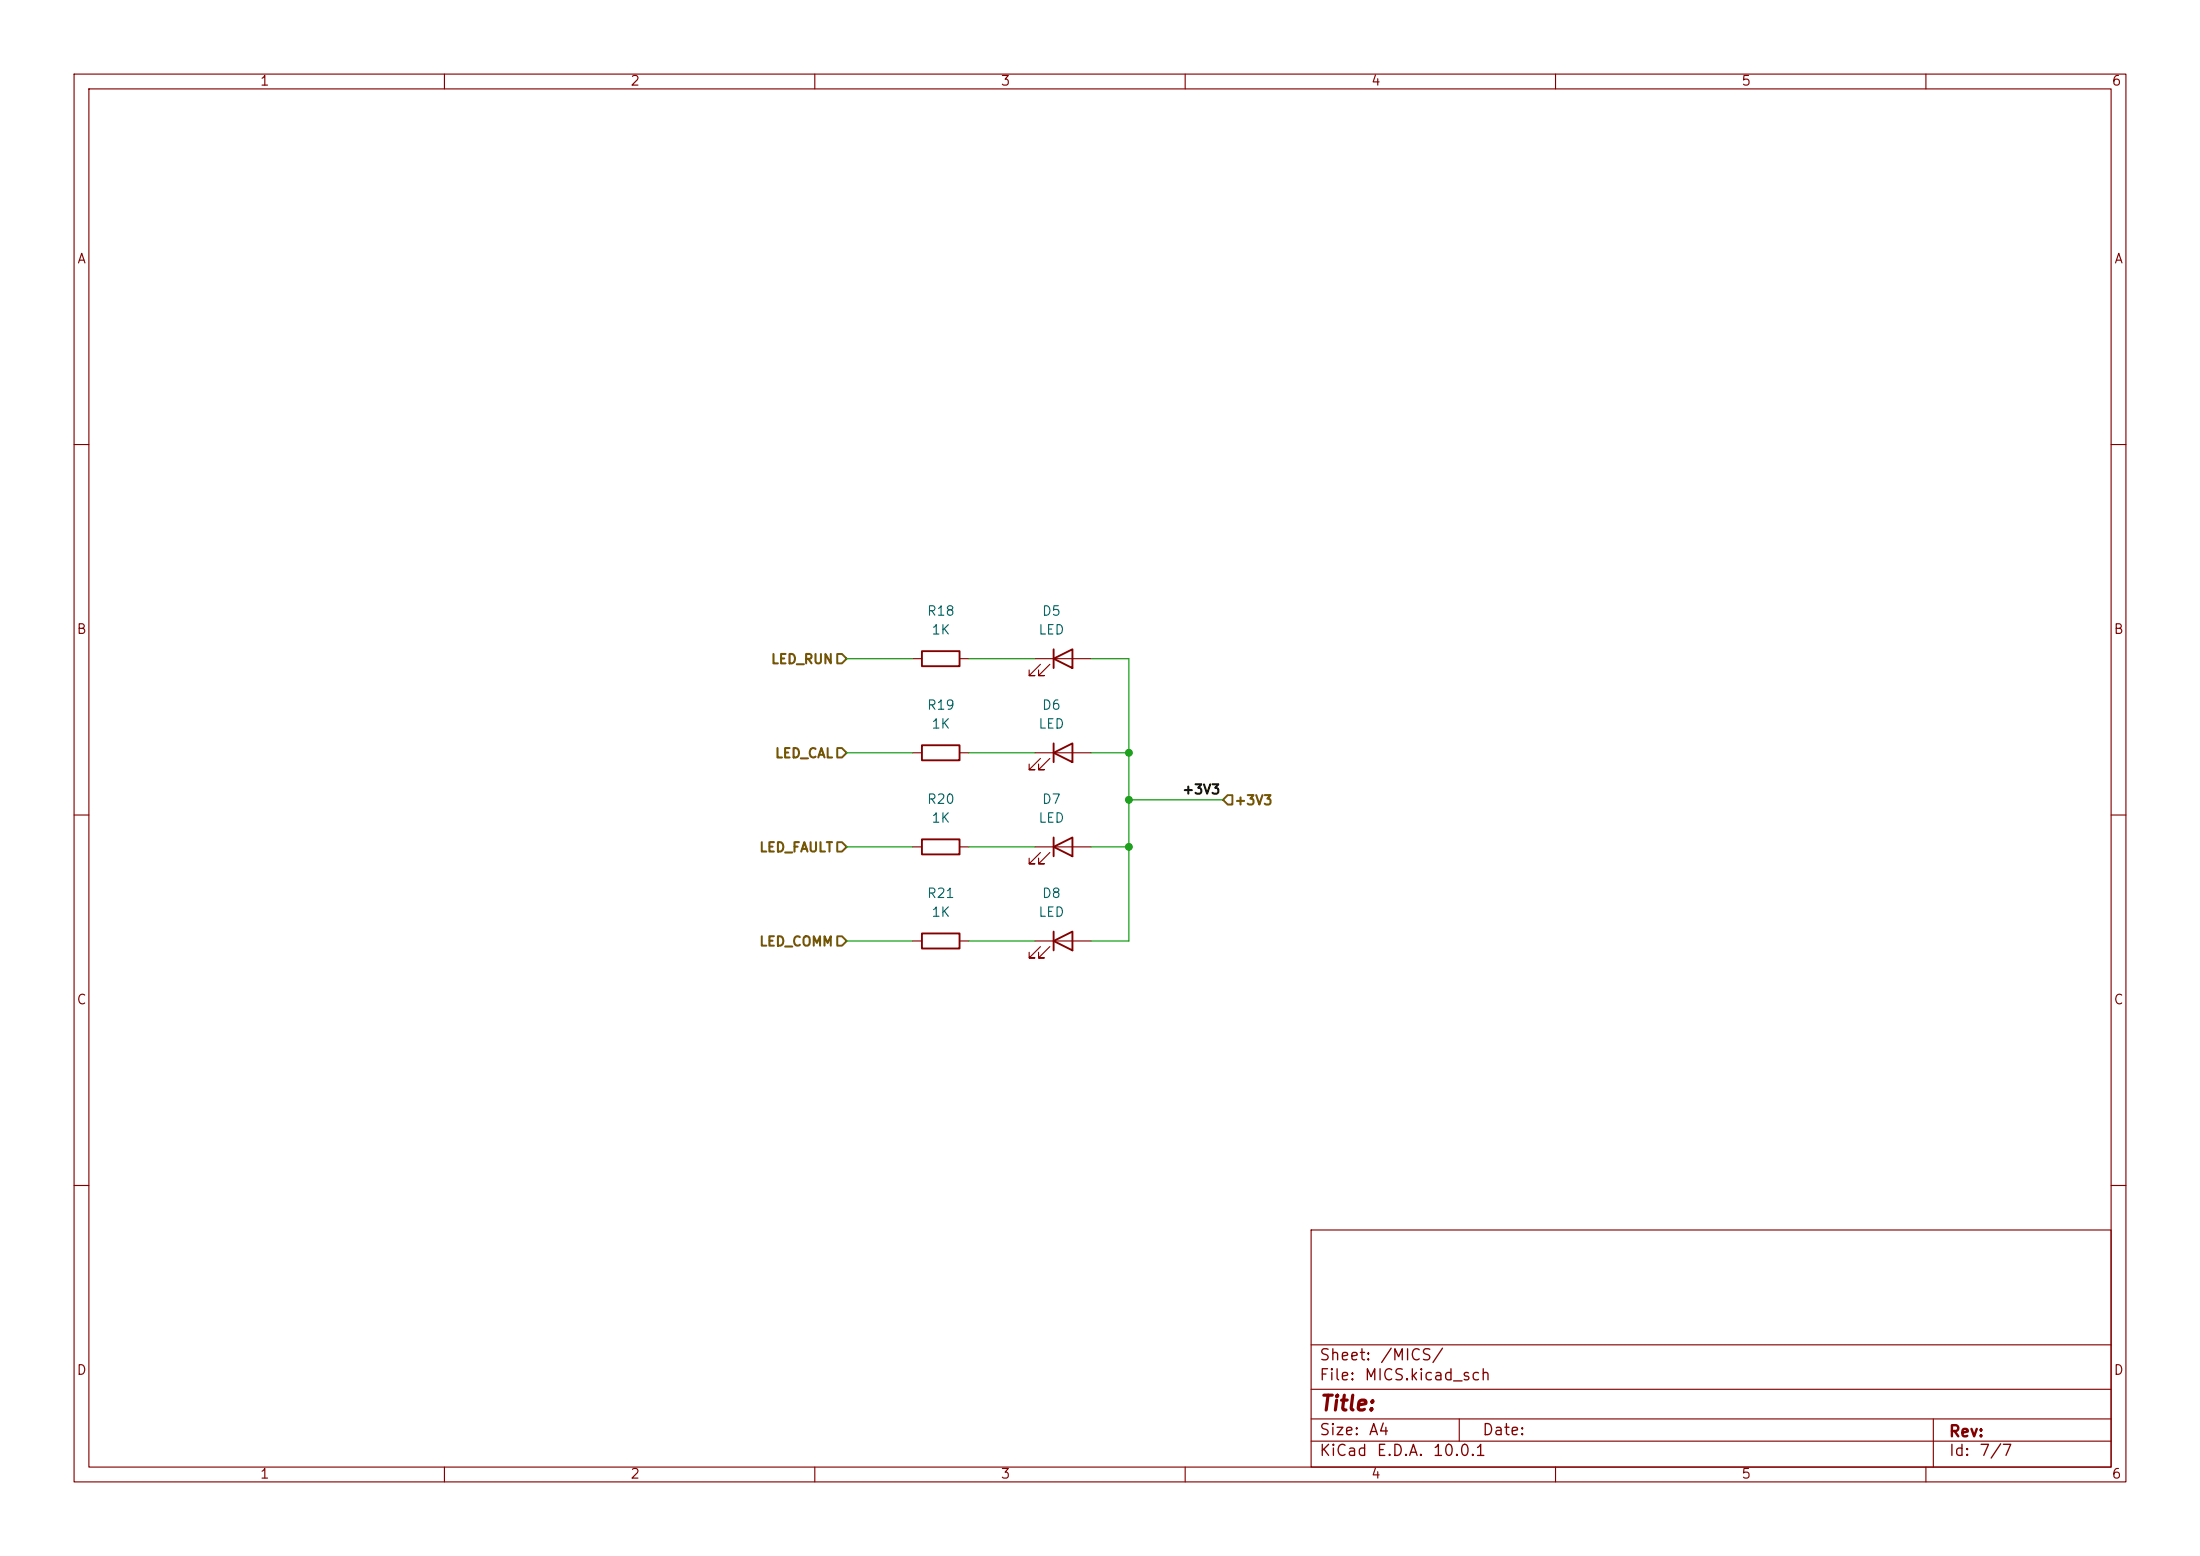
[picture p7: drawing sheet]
(kicad_sch
 (version 20260306)
 (generator "eeschema")
 (generator_version "10.0")
 (paper "A4")
 (lib_symbols
  (symbol "Device:LED"
   (pin_numbers (hide yes))
   (pin_names
    (offset 1.016) (hide yes)) (exclude_from_sim no) (in_bom yes) (on_board yes)
   (in_pos_files yes)
   (duplicate_pin_numbers_are_jumpers no)
   (property "Reference" "D" (at 0 2.54 0) (show_name no) (do_not_autoplace no) (effects (font (size 1.27 1.27))))
   (property "Value" "LED" (at 0 -2.54 0) (show_name no) (do_not_autoplace no) (effects (font (size 1.27 1.27))))
   (property "Footprint" "" (at 0 0 0) (show_name no) (do_not_autoplace no) (hide yes) (effects (font (size 1.27 1.27))))
   (property "Datasheet" "" (at 0 0 0) (show_name no) (do_not_autoplace no) (hide yes) (effects (font (size 1.27 1.27))))
   (property "Description" "Light emitting diode" (at 0 0 0) (show_name no) (do_not_autoplace no) (hide yes) (effects (font (size 1.27 1.27))))
   (property "Sim.Pins" "1=K 2=A" (at 0 0 0) (show_name no) (do_not_autoplace no) (hide yes) (effects (font (size 1.27 1.27))))
   (symbol "LED_0_1"
    (polyline (pts (xy -3.048 -0.762) (xy -4.572 -2.286) (xy -3.81 -2.286) (xy -4.572 -2.286) (xy -4.572 -1.524)) (stroke (width 0) (type default)) (fill (type none)))
    (polyline (pts (xy -1.778 -0.762) (xy -3.302 -2.286) (xy -2.54 -2.286) (xy -3.302 -2.286) (xy -3.302 -1.524)) (stroke (width 0) (type default)) (fill (type none)))
    (polyline (pts (xy -1.27 0) (xy 1.27 0)) (stroke (width 0) (type default)) (fill (type none)))
    (polyline (pts (xy -1.27 -1.27) (xy -1.27 1.27)) (stroke (width 0.254) (type default)) (fill (type none)))
    (polyline (pts (xy 1.27 -1.27) (xy 1.27 1.27) (xy -1.27 0) (xy 1.27 -1.27)) (stroke (width 0.254) (type default)) (fill (type none))))
   (symbol "LED_1_1"
    (pin passive line (at -3.81 0 0) (length 2.54) (name "K" (effects (font (size 1.27 1.27)))) (number "1" (effects (font (size 1.27 1.27)))))
    (pin passive line (at 3.81 0 180) (length 2.54) (name "A" (effects (font (size 1.27 1.27)))) (number "2" (effects (font (size 1.27 1.27))))))
   (embedded_fonts no))
  (symbol "Device:R"
   (pin_numbers (hide yes))
   (pin_names
    (offset 0)) (exclude_from_sim no) (in_bom yes) (on_board yes)
   (in_pos_files yes)
   (duplicate_pin_numbers_are_jumpers no)
   (property "Reference" "R" (at 2.032 0 90) (show_name no) (do_not_autoplace no) (effects (font (size 1.27 1.27))))
   (property "Value" "R" (at 0 0 90) (show_name no) (do_not_autoplace no) (effects (font (size 1.27 1.27))))
   (property "Footprint" "" (at -1.778 0 90) (show_name no) (do_not_autoplace no) (hide yes) (effects (font (size 1.27 1.27))))
   (property "Datasheet" "" (at 0 0 0) (show_name no) (do_not_autoplace no) (hide yes) (effects (font (size 1.27 1.27))))
   (property "Description" "Resistor" (at 0 0 0) (show_name no) (do_not_autoplace no) (hide yes) (effects (font (size 1.27 1.27))))
   (symbol "R_0_1"
    (rectangle (start -1.016 -2.54) (end 1.016 2.54) (stroke (width 0.254) (type default)) (fill (type none))))
   (symbol "R_1_1"
    (pin passive line (at 0 3.81 270) (length 1.27) (name "" (effects (font (size 1.27 1.27)))) (number "1" (effects (font (size 1.27 1.27)))))
    (pin passive line (at 0 -3.81 90) (length 1.27) (name "" (effects (font (size 1.27 1.27)))) (number "2" (effects (font (size 1.27 1.27))))))
   (embedded_fonts no)))
 (junction
  (at 152.4 101.6)
  (diameter 0)
  (color 0 0 0 0))
 (junction
  (at 152.4 114.3)
  (diameter 0)
  (color 0 0 0 0))
 (junction
  (at 152.4 107.95)
  (diameter 0)
  (color 0 0 0 0))
 (wire
  (pts (xy 152.4 114.3) (xy 152.4 127))
  (stroke (width 0) (type default)))
 (wire
  (pts (xy 152.4 107.95) (xy 152.4 114.3))
  (stroke (width 0) (type default)))
 (wire
  (pts (xy 147.32 114.3) (xy 152.4 114.3))
  (stroke (width 0) (type default)))
 (wire
  (pts (xy 152.4 101.6) (xy 152.4 107.95))
  (stroke (width 0) (type default)))
 (wire
  (pts (xy 147.32 101.6) (xy 152.4 101.6))
  (stroke (width 0) (type default)))
 (wire
  (pts (xy 114.3 88.9) (xy 123.19 88.9))
  (stroke (width 0) (type default)))
 (wire
  (pts (xy 152.4 107.95) (xy 165.1 107.95))
  (stroke (width 0) (type default)))
 (wire
  (pts (xy 147.32 88.9) (xy 152.4 88.9))
  (stroke (width 0) (type default)))
 (wire
  (pts (xy 152.4 127) (xy 147.32 127))
  (stroke (width 0) (type default)))
 (wire
  (pts (xy 114.3 101.6) (xy 123.19 101.6))
  (stroke (width 0) (type default)))
 (wire
  (pts (xy 130.81 127) (xy 139.7 127))
  (stroke (width 0) (type default)))
 (wire
  (pts (xy 130.81 101.6) (xy 139.7 101.6))
  (stroke (width 0) (type default)))
 (wire
  (pts (xy 152.4 88.9) (xy 152.4 101.6))
  (stroke (width 0) (type default)))
 (wire
  (pts (xy 130.81 114.3) (xy 139.7 114.3))
  (stroke (width 0) (type default)))
 (wire
  (pts (xy 130.81 88.9) (xy 139.7 88.9))
  (stroke (width 0) (type default)))
 (wire
  (pts (xy 114.3 127) (xy 123.19 127))
  (stroke (width 0) (type default)))
 (wire
  (pts (xy 114.3 114.3) (xy 123.19 114.3))
  (stroke (width 0) (type default)))
 (label "+3V3"
  (at 165.1 107.95 180)
  (effects (font (size 1.27 1.27) (thickness 0.254)
    (bold yes)) (justify right bottom)))
 (hierarchical_label "LED_RUN"
  (shape input)
  (at 114.3 88.9 180)
  (effects (font (size 1.27 1.27) (thickness 0.254)
    (bold yes)) (justify right)))
 (hierarchical_label "LED_CAL"
  (shape input)
  (at 114.3 101.6 180)
  (effects (font (size 1.27 1.27) (thickness 0.254)
    (bold yes)) (justify right)))
 (hierarchical_label "LED_FAULT"
  (shape input)
  (at 114.3 114.3 180)
  (effects (font (size 1.27 1.27) (thickness 0.254)
    (bold yes)) (justify right)))
 (hierarchical_label "+3V3"
  (shape input)
  (at 165.1 107.95 0)
  (effects (font (size 1.27 1.27) (thickness 0.254)
    (bold yes)) (justify left)))
 (hierarchical_label "LED_COMM"
  (shape input)
  (at 114.3 127 180)
  (effects (font (size 1.27 1.27) (thickness 0.254)
    (bold yes)) (justify right)))
 (symbol
  (lib_id "Device:LED")
  (at 143.51 127 0)
  (unit 1)
  (body_style 1)
  (exclude_from_sim no)
  (in_bom yes)
  (on_board yes)
  (in_pos_files yes)
  (dnp no)
  (fields_autoplaced yes)
  (property "Reference" "D8" (at 141.9225 120.65 0) (show_name no) (do_not_autoplace no) (effects (font (size 1.27 1.27))))
  (property "Value" "LED" (at 141.9225 123.19 0) (show_name no) (do_not_autoplace no) (effects (font (size 1.27 1.27))))
  (property "Footprint" "LED_SMD:LED_1206_3216Metric" (at 143.51 127 0) (hide yes) (show_name no) (do_not_autoplace no) (effects (font (size 1.27 1.27))))
  (property "Datasheet" "" (at 143.51 127 0) (hide yes) (show_name no) (do_not_autoplace no) (effects (font (size 1.27 1.27))))
  (property "Description" "Light emitting diode" (at 143.51 127 0) (hide yes) (show_name no) (do_not_autoplace no) (effects (font (size 1.27 1.27))))
  (property "Sim.Pins" "1=K 2=A" (at 143.51 127 0) (hide yes) (show_name no) (do_not_autoplace no) (effects (font (size 1.27 1.27))))
  (pin "1")
  (pin "2"))
 (symbol
  (lib_id "Device:LED")
  (at 143.51 101.6 0)
  (unit 1)
  (body_style 1)
  (exclude_from_sim no)
  (in_bom yes)
  (on_board yes)
  (in_pos_files yes)
  (dnp no)
  (fields_autoplaced yes)
  (property "Reference" "D6" (at 141.9225 95.25 0) (show_name no) (do_not_autoplace no) (effects (font (size 1.27 1.27))))
  (property "Value" "LED" (at 141.9225 97.79 0) (show_name no) (do_not_autoplace no) (effects (font (size 1.27 1.27))))
  (property "Footprint" "LED_SMD:LED_1206_3216Metric" (at 143.51 101.6 0) (hide yes) (show_name no) (do_not_autoplace no) (effects (font (size 1.27 1.27))))
  (property "Datasheet" "" (at 143.51 101.6 0) (hide yes) (show_name no) (do_not_autoplace no) (effects (font (size 1.27 1.27))))
  (property "Description" "Light emitting diode" (at 143.51 101.6 0) (hide yes) (show_name no) (do_not_autoplace no) (effects (font (size 1.27 1.27))))
  (property "Sim.Pins" "1=K 2=A" (at 143.51 101.6 0) (hide yes) (show_name no) (do_not_autoplace no) (effects (font (size 1.27 1.27))))
  (pin "1")
  (pin "2"))
 (symbol
  (lib_id "Device:R")
  (at 127 127 90)
  (unit 1)
  (body_style 1)
  (exclude_from_sim no)
  (in_bom yes)
  (on_board yes)
  (in_pos_files yes)
  (dnp no)
  (fields_autoplaced yes)
  (property "Reference" "R21" (at 127 120.65 90) (show_name no) (do_not_autoplace no) (effects (font (size 1.27 1.27))))
  (property "Value" "1K" (at 127 123.19 90) (show_name no) (do_not_autoplace no) (effects (font (size 1.27 1.27))))
  (property "Footprint" "Resistor_SMD:R_0603_1608Metric_Pad0.98x0.95mm_HandSolder" (at 127 128.778 90) (hide yes) (show_name no) (do_not_autoplace no) (effects (font (size 1.27 1.27))))
  (property "Datasheet" "" (at 127 127 0) (hide yes) (show_name no) (do_not_autoplace no) (effects (font (size 1.27 1.27))))
  (property "Description" "Resistor" (at 127 127 0) (hide yes) (show_name no) (do_not_autoplace no) (effects (font (size 1.27 1.27))))
  (pin "2")
  (pin "1"))
 (symbol
  (lib_id "Device:LED")
  (at 143.51 114.3 0)
  (unit 1)
  (body_style 1)
  (exclude_from_sim no)
  (in_bom yes)
  (on_board yes)
  (in_pos_files yes)
  (dnp no)
  (fields_autoplaced yes)
  (property "Reference" "D7" (at 141.9225 107.95 0) (show_name no) (do_not_autoplace no) (effects (font (size 1.27 1.27))))
  (property "Value" "LED" (at 141.9225 110.49 0) (show_name no) (do_not_autoplace no) (effects (font (size 1.27 1.27))))
  (property "Footprint" "LED_SMD:LED_1206_3216Metric" (at 143.51 114.3 0) (hide yes) (show_name no) (do_not_autoplace no) (effects (font (size 1.27 1.27))))
  (property "Datasheet" "" (at 143.51 114.3 0) (hide yes) (show_name no) (do_not_autoplace no) (effects (font (size 1.27 1.27))))
  (property "Description" "Light emitting diode" (at 143.51 114.3 0) (hide yes) (show_name no) (do_not_autoplace no) (effects (font (size 1.27 1.27))))
  (property "Sim.Pins" "1=K 2=A" (at 143.51 114.3 0) (hide yes) (show_name no) (do_not_autoplace no) (effects (font (size 1.27 1.27))))
  (pin "1")
  (pin "2"))
 (symbol
  (lib_id "Device:R")
  (at 127 88.9 90)
  (unit 1)
  (body_style 1)
  (exclude_from_sim no)
  (in_bom yes)
  (on_board yes)
  (in_pos_files yes)
  (dnp no)
  (fields_autoplaced yes)
  (property "Reference" "R18" (at 127 82.55 90) (show_name no) (do_not_autoplace no) (effects (font (size 1.27 1.27))))
  (property "Value" "1K" (at 127 85.09 90) (show_name no) (do_not_autoplace no) (effects (font (size 1.27 1.27))))
  (property "Footprint" "Resistor_SMD:R_0603_1608Metric_Pad0.98x0.95mm_HandSolder" (at 127 90.678 90) (hide yes) (show_name no) (do_not_autoplace no) (effects (font (size 1.27 1.27))))
  (property "Datasheet" "" (at 127 88.9 0) (hide yes) (show_name no) (do_not_autoplace no) (effects (font (size 1.27 1.27))))
  (property "Description" "Resistor" (at 127 88.9 0) (hide yes) (show_name no) (do_not_autoplace no) (effects (font (size 1.27 1.27))))
  (pin "2")
  (pin "1"))
 (symbol
  (lib_id "Device:R")
  (at 127 114.3 90)
  (unit 1)
  (body_style 1)
  (exclude_from_sim no)
  (in_bom yes)
  (on_board yes)
  (in_pos_files yes)
  (dnp no)
  (fields_autoplaced yes)
  (property "Reference" "R20" (at 127 107.95 90) (show_name no) (do_not_autoplace no) (effects (font (size 1.27 1.27))))
  (property "Value" "1K" (at 127 110.49 90) (show_name no) (do_not_autoplace no) (effects (font (size 1.27 1.27))))
  (property "Footprint" "Resistor_SMD:R_0603_1608Metric_Pad0.98x0.95mm_HandSolder" (at 127 116.078 90) (hide yes) (show_name no) (do_not_autoplace no) (effects (font (size 1.27 1.27))))
  (property "Datasheet" "" (at 127 114.3 0) (hide yes) (show_name no) (do_not_autoplace no) (effects (font (size 1.27 1.27))))
  (property "Description" "Resistor" (at 127 114.3 0) (hide yes) (show_name no) (do_not_autoplace no) (effects (font (size 1.27 1.27))))
  (pin "2")
  (pin "1"))
 (symbol
  (lib_id "Device:LED")
  (at 143.51 88.9 0)
  (unit 1)
  (body_style 1)
  (exclude_from_sim no)
  (in_bom yes)
  (on_board yes)
  (in_pos_files yes)
  (dnp no)
  (fields_autoplaced yes)
  (property "Reference" "D5" (at 141.9225 82.55 0) (show_name no) (do_not_autoplace no) (effects (font (size 1.27 1.27))))
  (property "Value" "LED" (at 141.9225 85.09 0) (show_name no) (do_not_autoplace no) (effects (font (size 1.27 1.27))))
  (property "Footprint" "LED_SMD:LED_1206_3216Metric" (at 143.51 88.9 0) (hide yes) (show_name no) (do_not_autoplace no) (effects (font (size 1.27 1.27))))
  (property "Datasheet" "" (at 143.51 88.9 0) (hide yes) (show_name no) (do_not_autoplace no) (effects (font (size 1.27 1.27))))
  (property "Description" "Light emitting diode" (at 143.51 88.9 0) (hide yes) (show_name no) (do_not_autoplace no) (effects (font (size 1.27 1.27))))
  (property "Sim.Pins" "1=K 2=A" (at 143.51 88.9 0) (hide yes) (show_name no) (do_not_autoplace no) (effects (font (size 1.27 1.27))))
  (pin "1")
  (pin "2"))
 (symbol
  (lib_id "Device:R")
  (at 127 101.6 90)
  (unit 1)
  (body_style 1)
  (exclude_from_sim no)
  (in_bom yes)
  (on_board yes)
  (in_pos_files yes)
  (dnp no)
  (fields_autoplaced yes)
  (property "Reference" "R19" (at 127 95.25 90) (show_name no) (do_not_autoplace no) (effects (font (size 1.27 1.27))))
  (property "Value" "1K" (at 127 97.79 90) (show_name no) (do_not_autoplace no) (effects (font (size 1.27 1.27))))
  (property "Footprint" "Resistor_SMD:R_0603_1608Metric_Pad0.98x0.95mm_HandSolder" (at 127 103.378 90) (hide yes) (show_name no) (do_not_autoplace no) (effects (font (size 1.27 1.27))))
  (property "Datasheet" "" (at 127 101.6 0) (hide yes) (show_name no) (do_not_autoplace no) (effects (font (size 1.27 1.27))))
  (property "Description" "Resistor" (at 127 101.6 0) (hide yes) (show_name no) (do_not_autoplace no) (effects (font (size 1.27 1.27))))
  (pin "2")
  (pin "1")))
